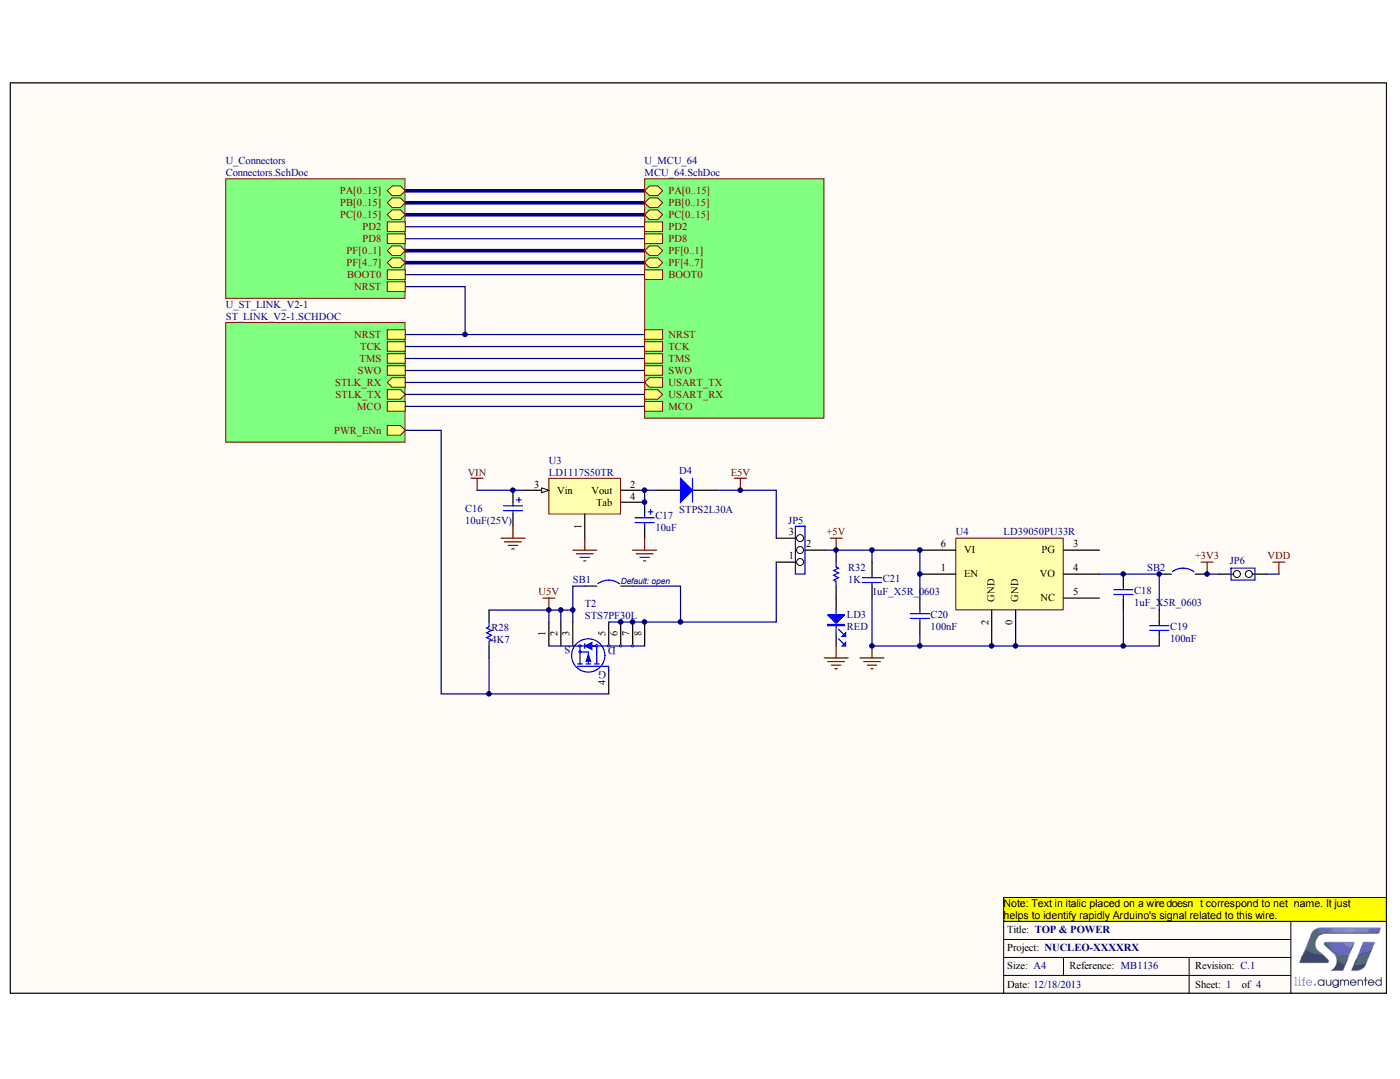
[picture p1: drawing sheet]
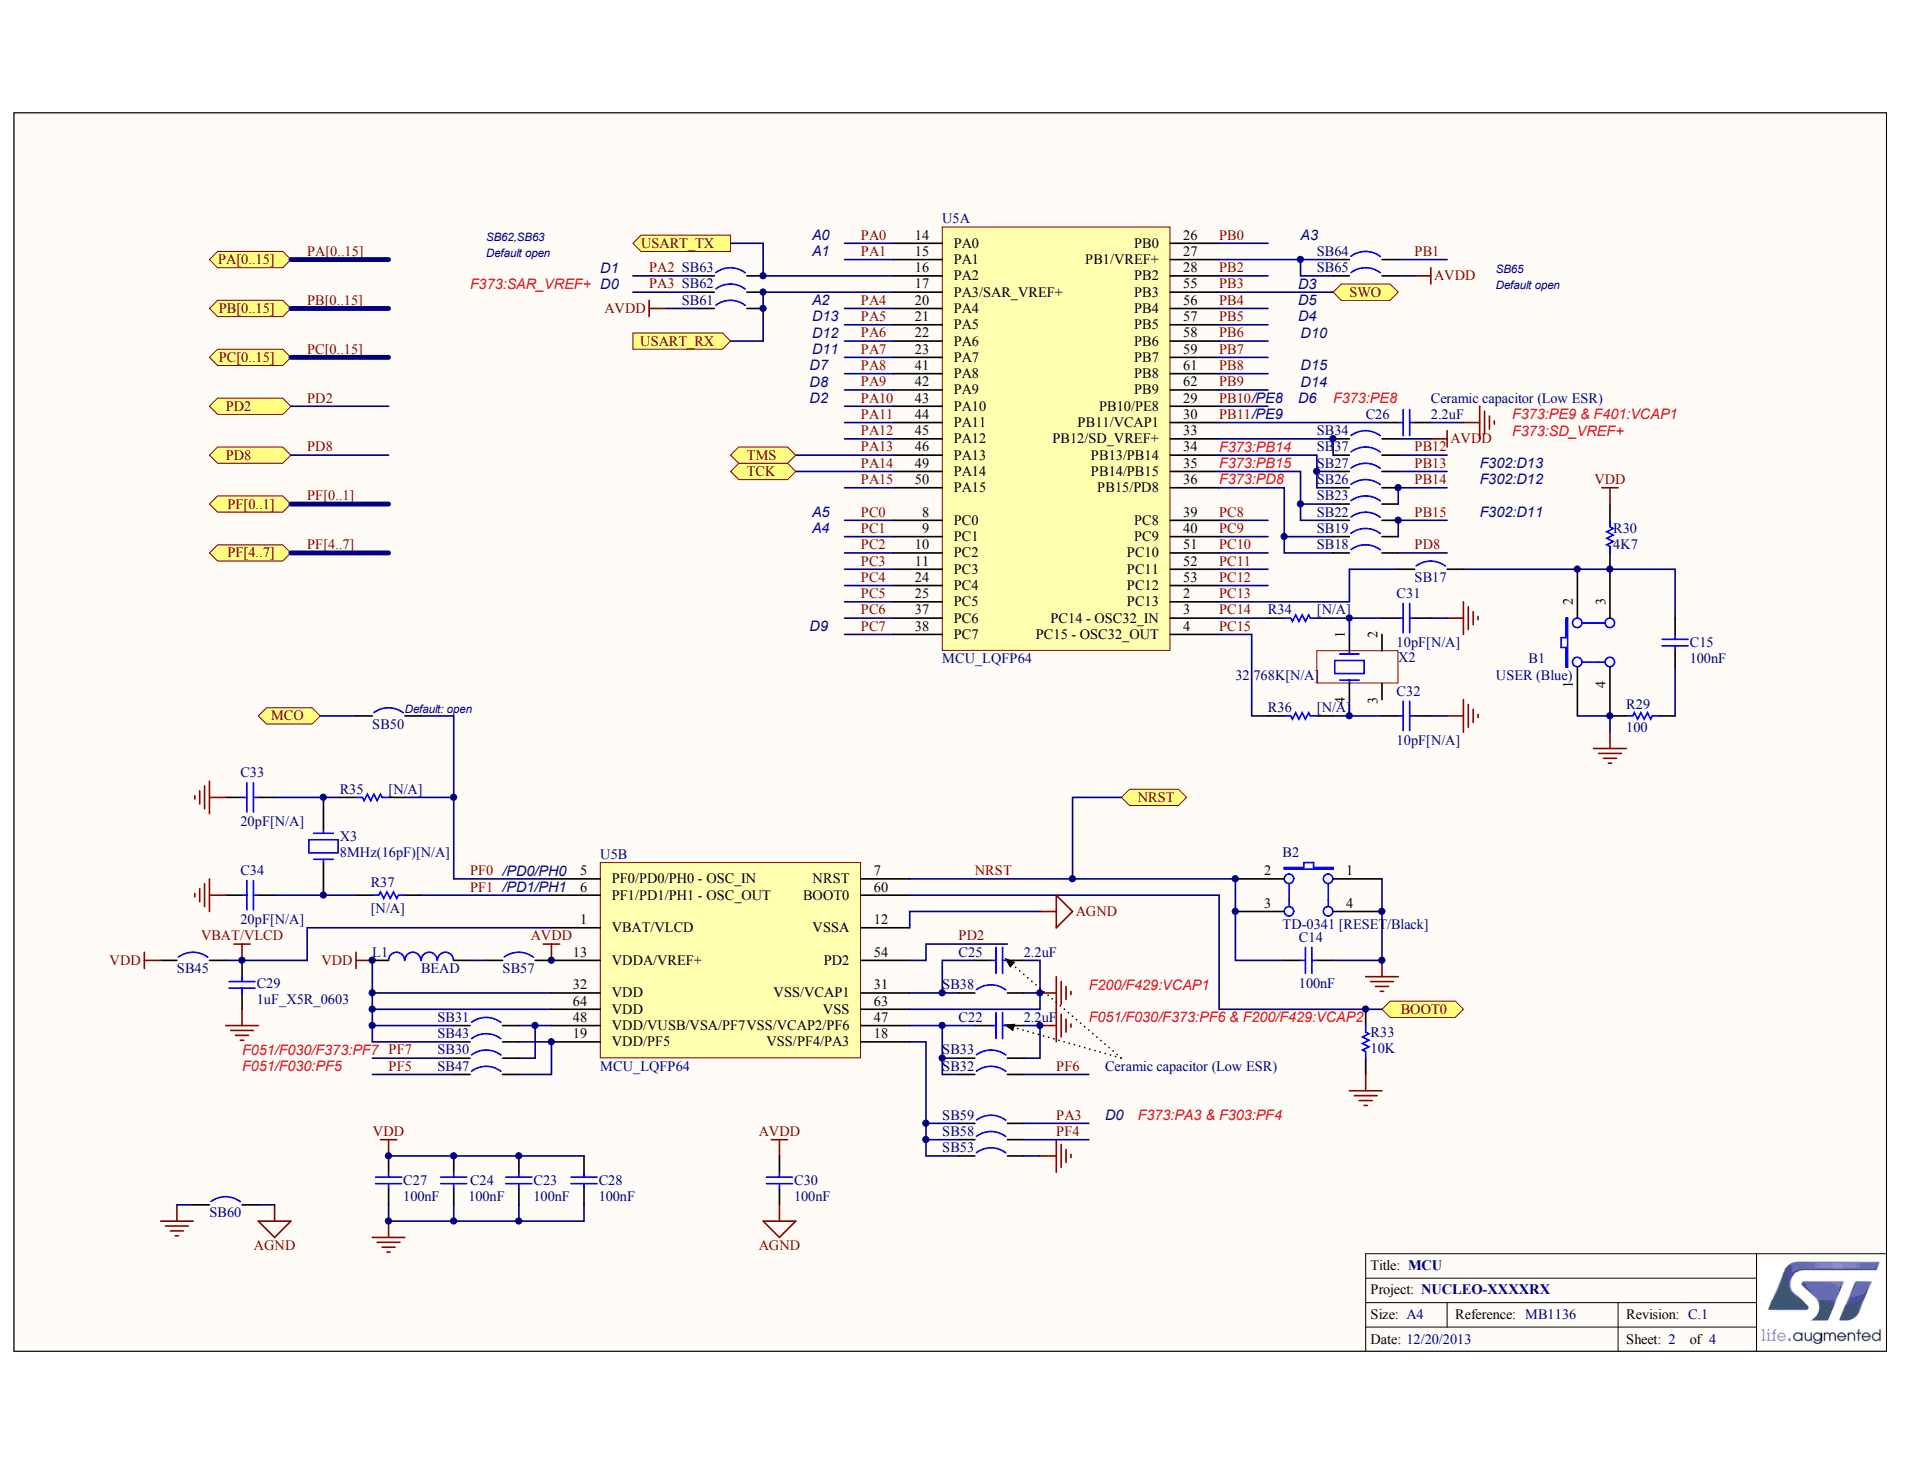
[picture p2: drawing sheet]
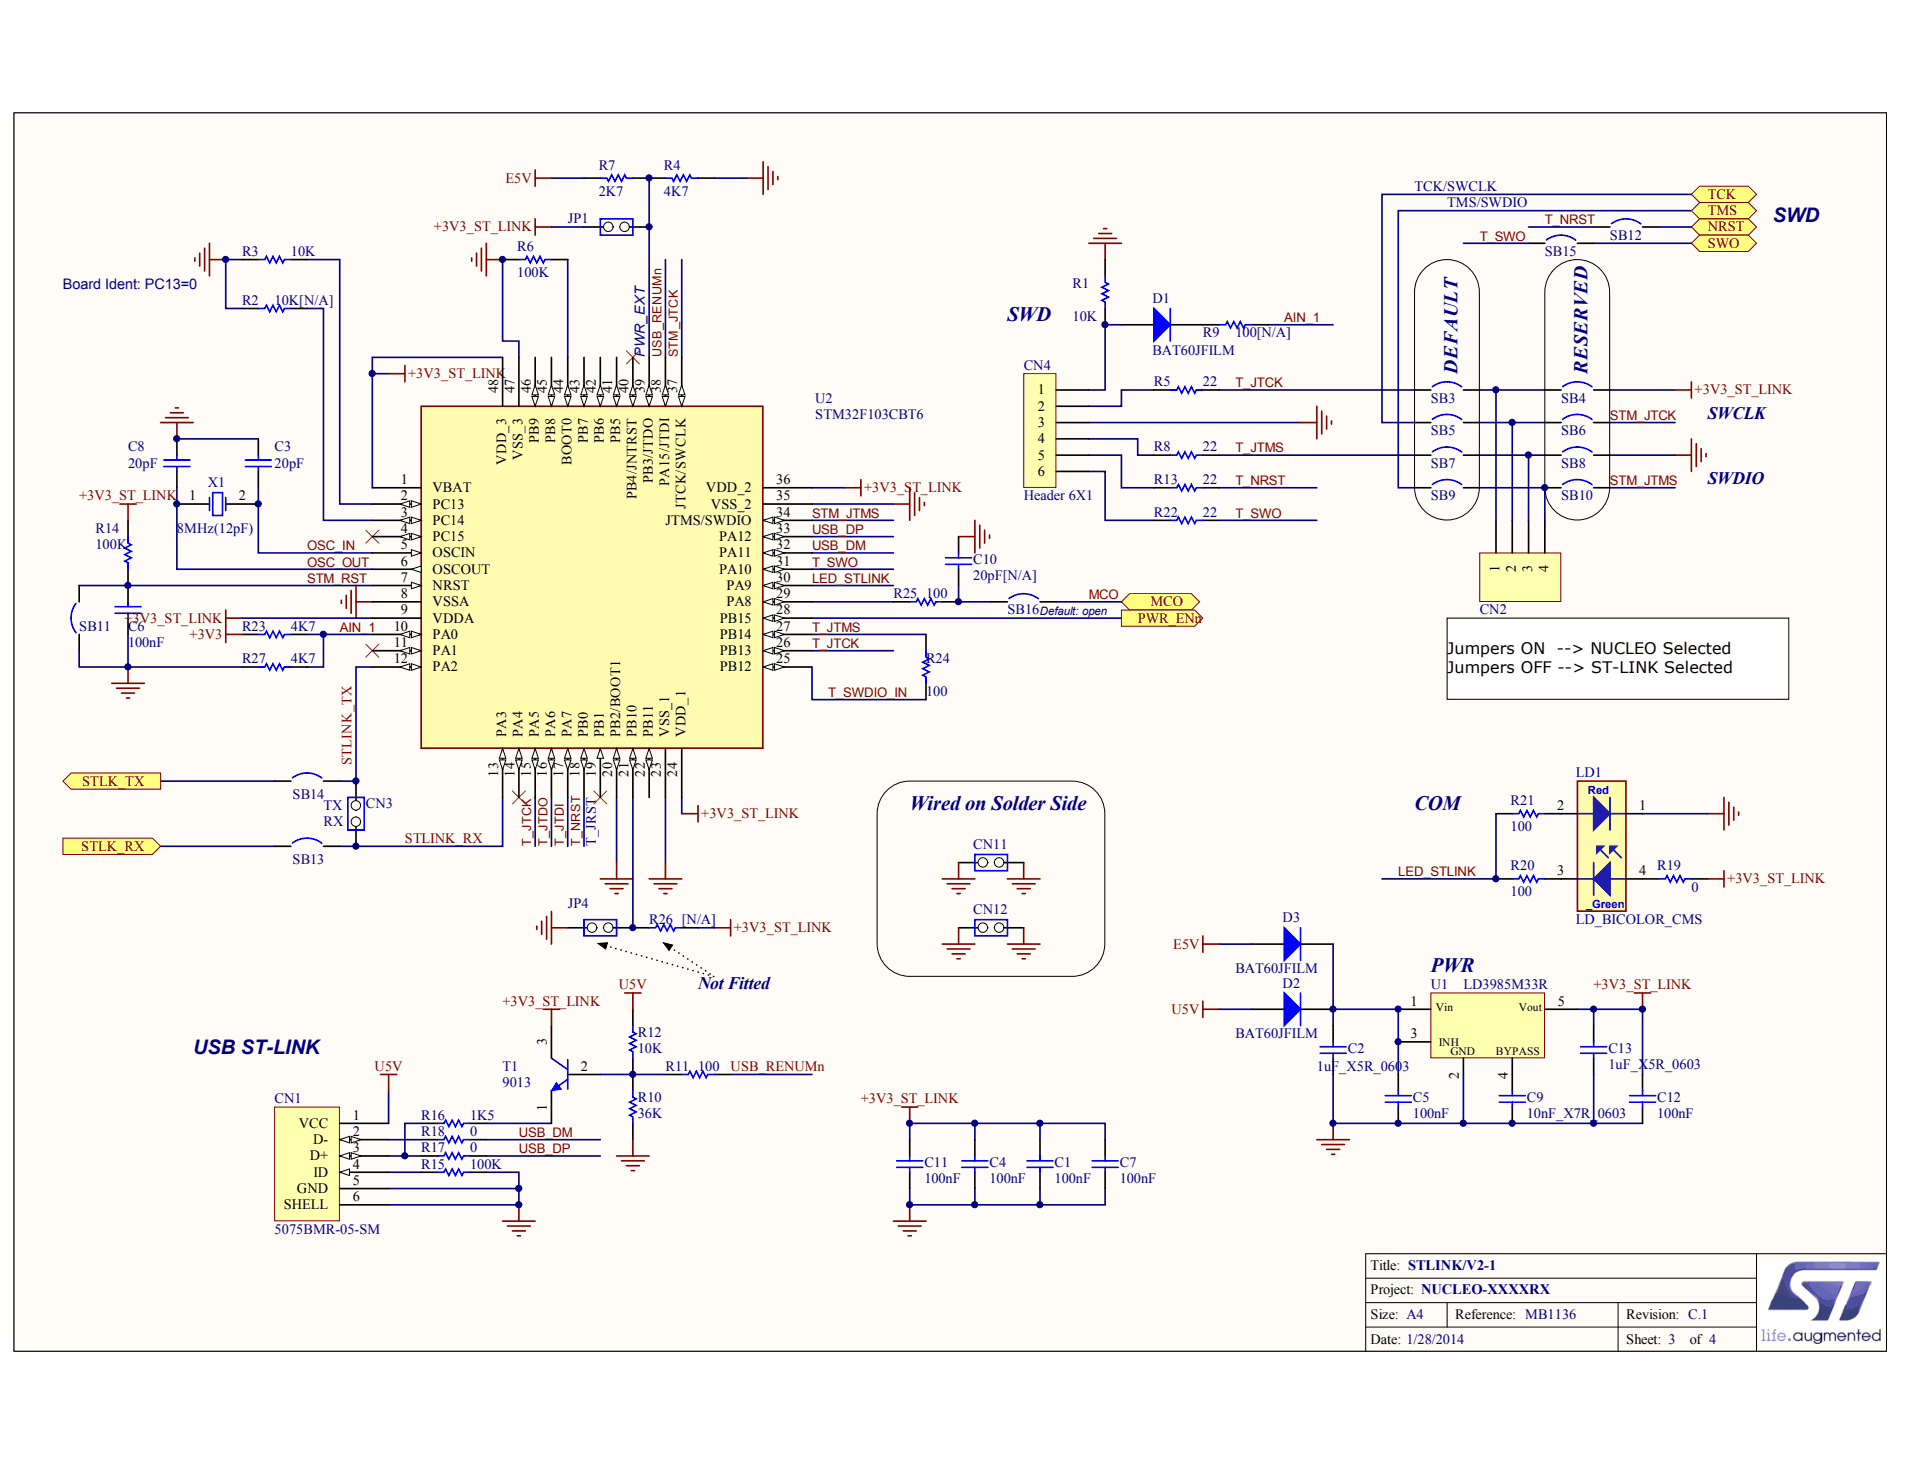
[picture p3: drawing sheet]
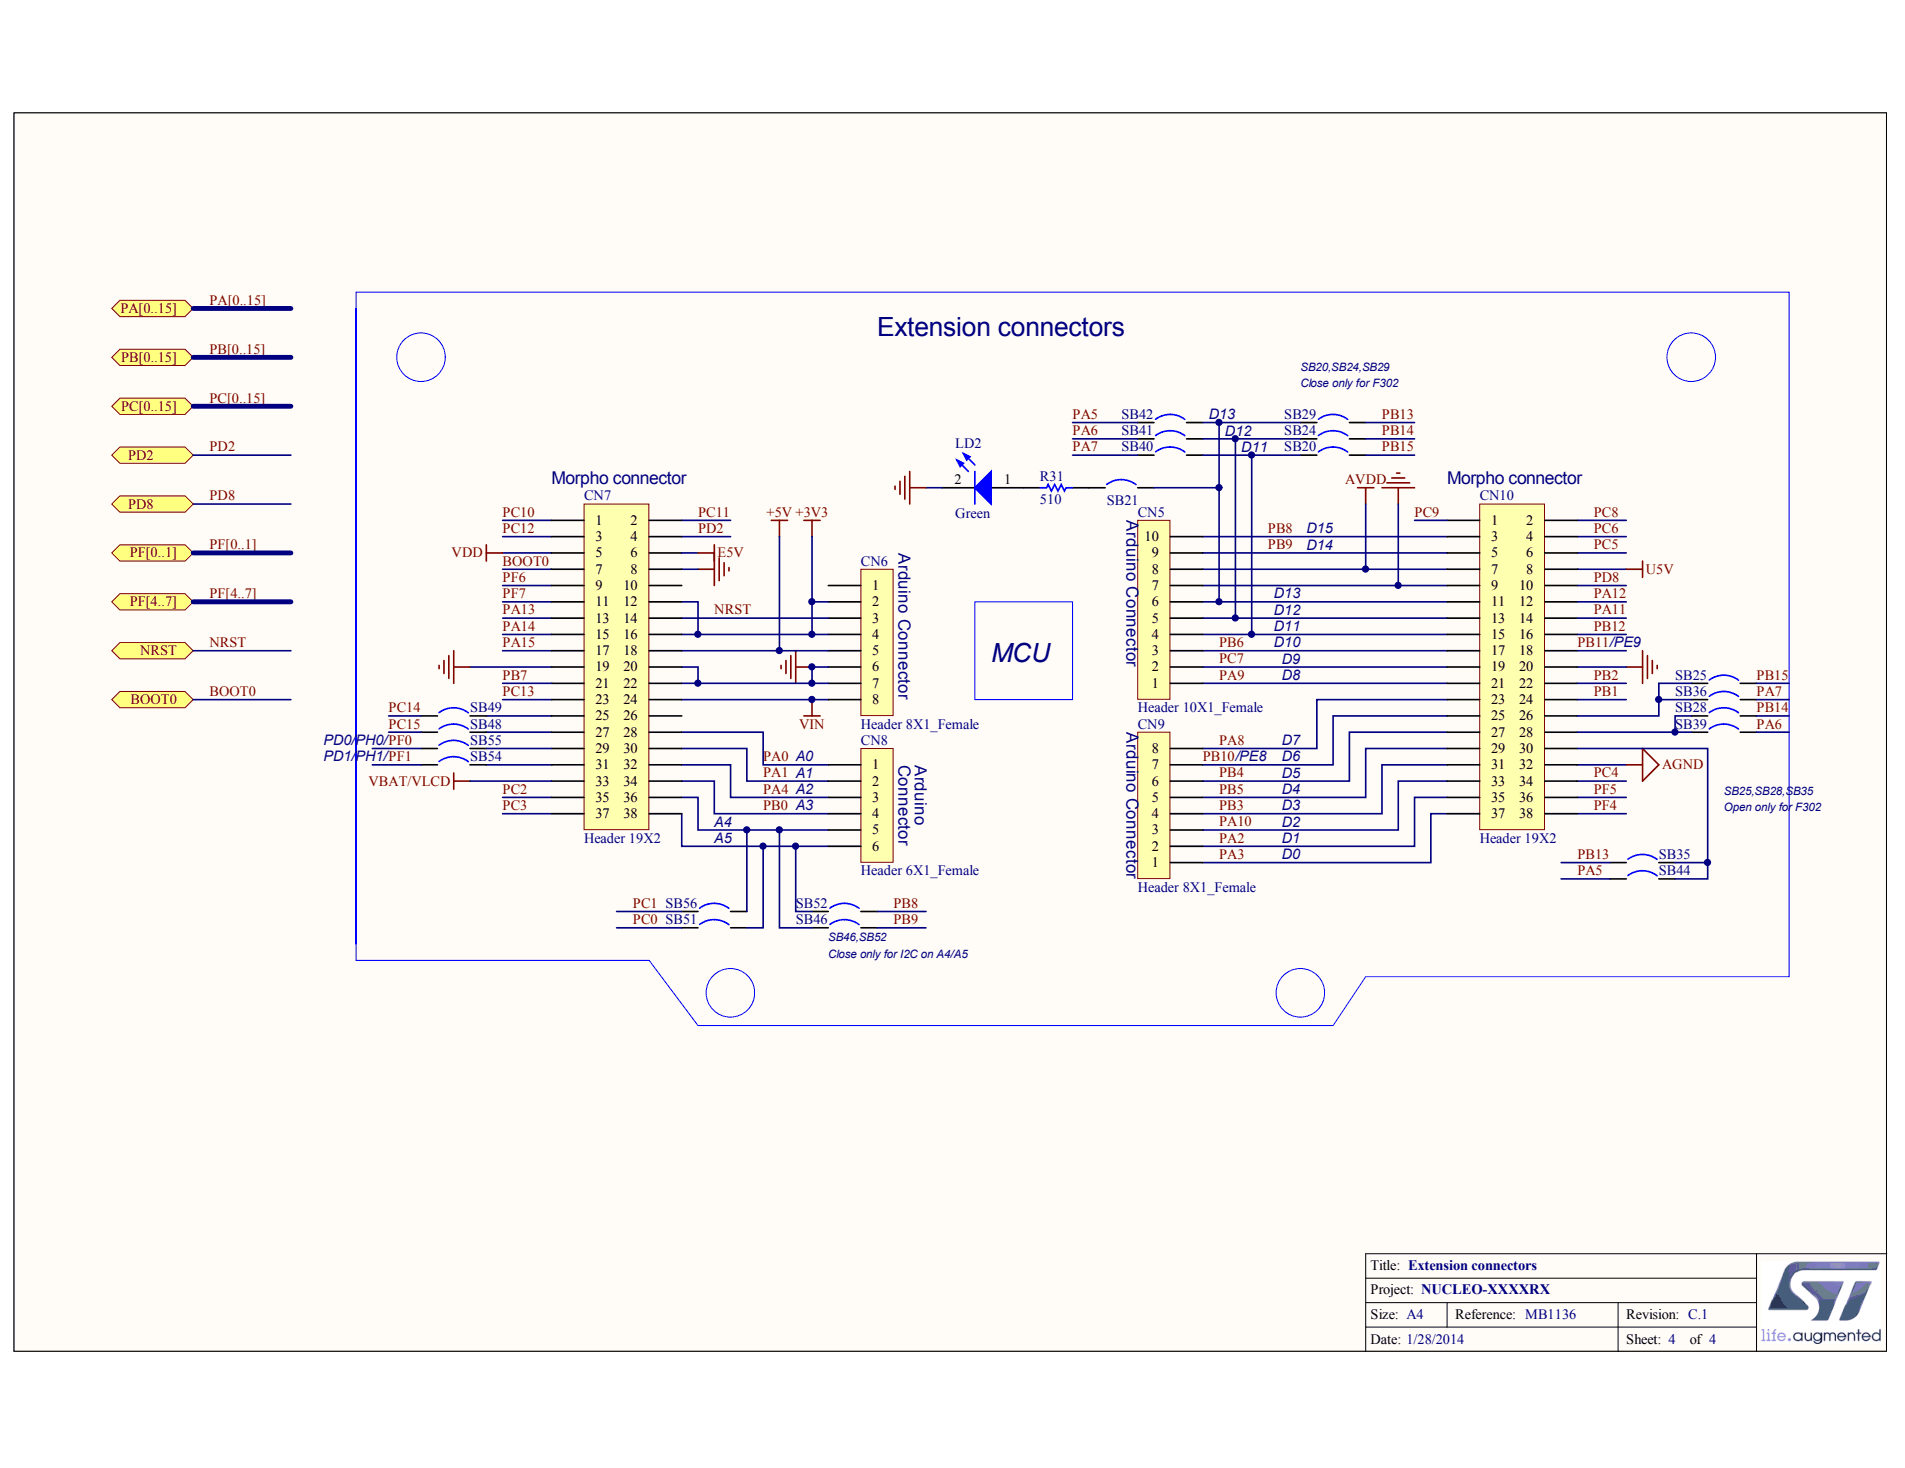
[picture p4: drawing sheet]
# Altium project MB1136.PrjPCB
4 sheets, 172 parts. Net scope: hierarchical (ports join the sheet entries above them; power ports are global).
Board files: MB1136.PcbDoc, Nucleo_64_mechanic_revC.PcbDoc
Sheets:
  MB1136.SchDoc
    U_ST_LINK_V2-1 = ST_LINK_V2-1.SCHDOC
    U_Connectors = Connectors.SchDoc
    U_MCU_64 = MCU_64.SchDoc

## Sheet MB1136.SchDoc: TOP & POWER
size A4; DocumentNumber: MB1136; Revision: C.1; SheetNumber: 1; SheetTotal: 4; Project: NUCLEO-XXXXRX

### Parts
C16  10uF(25V)  [TAN-B]
C17  10uF  [TAN-A]
C18  1uF_X5R_0603  [0603C]
C19  100nF  [0603C]
C20  100nF  [0603C]
C21  1uF_X5R_0603  [0603C]
D4  STPS2L30A  [SMA]
JP5  (no value)  [SIP3]
JP6  (no value)  [SIP2/2.54]
LD3  RED  [0603D]
R28  4K7  [0603R]
R32  1K  [0603R]
SB1  Circuit Breaker  [JP2_SMD]  (value not drawn)
SB2  Circuit Breaker  [JP2_SMD]  (value not drawn)
T2  STS7PF30L  [SO8]
U3  LD1117S50TR  [SOT-223]
U4  LD39050PU33R  [DFN6(3X3)]

### Sub-sheets
U_Connectors = Connectors.SchDoc: PA[0..15] (bidir), PB[0..15] (bidir), PC[0..15] (bidir), PF[4..7] (bidir), PD2, PD8, PF[0..1] (bidir), NRST, BOOT0
U_MCU_64 = MCU_64.SchDoc: NRST, MCO, USART_RX (in), USART_TX (out), PA[0..15] (bidir), PB[0..15] (bidir), PC[0..15] (bidir), PF[4..7] (bidir), PD2, TCK, TMS, SWO, PD8, PF[0..1] (bidir), BOOT0
U_ST_LINK_V2-1 = ST_LINK_V2-1.SCHDOC: TMS, TCK, MCO, NRST, STLK_RX (in), STLK_TX (out), SWO, PWR_ENn (out)

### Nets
+3V3: JP6.1(COMMON) SB2.2
+5V: C20.2 C21.1 JP5.2 R32.2 U4.1(EN) U4.6(VI)
E5V: D4.2(K) JP5.3
GND: C16.2 C17.2 C18.2 C19.1 C20.1 C21.2 LD3.2 U3.1 U4.0(GND) U4.2(GND)
U5V: R28.1 SB1.1 T2.1(S) T2.2(S) T2.3(S)
VDD: JP6.2(NO)
VIN: C16.1 U3.3(Vin)
BOOT0: sheet U_Connectors/BOOT0, sheet U_MCU_64/BOOT0
MCO: sheet U_ST_LINK_V2-1/MCO, sheet U_MCU_64/MCO
NRST: sheet U_ST_LINK_V2-1/NRST, sheet U_Connectors/NRST, sheet U_MCU_64/NRST
PA13: sheet U_ST_LINK_V2-1/TMS, sheet U_MCU_64/TMS
PA14: sheet U_ST_LINK_V2-1/TCK, sheet U_MCU_64/TCK
PB3: sheet U_ST_LINK_V2-1/SWO, sheet U_MCU_64/SWO
PD2: sheet U_Connectors/PD2, sheet U_MCU_64/PD2
PD8: sheet U_Connectors/PD8, sheet U_MCU_64/PD8
NetC17_1: C17.1 D4.1(A) U3.2(Vout) U3.4(Tab)
NetC18_1: C18.1 C19.2 SB2.1 U4.4(VO)
NetJP5_1: JP5.1 SB1.2 T2.5(D) T2.6(D) T2.7(D) T2.8(D)
NetLD3_1: LD3.1 R32.1
NetR28_2: R28.2 T2.4(G) ; sheet U_ST_LINK_V2-1/PWR_ENn
NetSB13_1: sheet U_ST_LINK_V2-1/STLK_RX, sheet U_MCU_64/USART_TX
NetSB14_1: sheet U_ST_LINK_V2-1/STLK_TX, sheet U_MCU_64/USART_RX

Not connected (* = marked no-connect by the designer): U4 3(PG) 5(NC)

### Buses and harness runs
bus sheet U_Connectors/PA[0..15] = sheet U_MCU_64/PA[0..15]
bus sheet U_Connectors/PB[0..15] = sheet U_MCU_64/PB[0..15]
bus sheet U_Connectors/PC[0..15] = sheet U_MCU_64/PC[0..15]
bus sheet U_Connectors/PF[0..1] = sheet U_MCU_64/PF[0..1]
bus sheet U_Connectors/PF[4..7] = sheet U_MCU_64/PF[4..7]

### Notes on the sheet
- (near SB1) Default: open
- Note: Text in italic placed on a wire doesn¡¯t correspond to net  name. It just helps to identify rapidly Arduino's signal related to this wire.

## Sheet ST_LINK_V2-1.SCHDOC: STLINK/V2-1
size A4; DocumentNumber: MB1136; Revision: C.1; SheetNumber: 3; SheetTotal: 4; Project: NUCLEO-XXXXRX

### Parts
C1  100nF  [0603C]
C2  1uF_X5R_0603  [0603C]
C3  20pF  [0603C]
C4  100nF  [0603C]
C5  100nF  [0603C]
C6  100nF  [0603C]
C7  100nF  [0603C]
C8  20pF  [0603C]
C9  10nF_X7R_0603  [0603C]
C10  20pF[N/A]  [0603C]
C11  100nF  [0603C]
C12  100nF  [0603C]
C13  1uF_X5R_0603  [0603C]
CN1  5075BMR-05-SM  [USB-MINI-B-SMD]
CN2  Header 4  [1*4]  (value not drawn)
CN3  (no value)  [SIP2/2.54]
CN4  Header 6X1  [1*6P]
CN11  (no value)  [SIP2/2.54]
CN12  (no value)  [SIP2/2.54]
D1  BAT60JFILM  [SOD323/A]
D2  BAT60JFILM  [SOD323/A]
D3  BAT60JFILM  [SOD323/A]
JP1  (no value)  [SIP2/2.54]
JP4  (no value)  [SIP2/2.54]
LD1  LD_BICOLOR_CMS  [HSMF-A201]
R1  10K  [0603R]
R2  10K[N/A]  [0603R]
R3  10K  [0603R]
R4  4K7  [0603R]
R5  22  [0603R]
R6  100K  [0603R]
R7  2K7  [0603R]
R8  22  [0603R]
R9  100[N/A]  [0603R]
R10  36K  [0603R]
R11  100  [0603R]
R12  10K  [0603R]
R13  22  [0603R]
R14  100K  [0603R]
R15  100K  [0603R]
R16  1K5  [0603R]
R17  0  [0603R]
R18  0  [0603R]
R19  0  [0603R]
R20  100  [0603R]
R21  100  [0603R]
R22  22  [0603R]
R23  4K7  [0603R]
R24  100  [0603R]
R25  100  [0603R]
R26  [N/A]  [0603R]
R27  4K7  [0603R]
SB3  Circuit Breaker  [JP2_SMD]  (value not drawn)
SB4  Circuit Breaker  [JP2_SMD]  (value not drawn)
SB5  Circuit Breaker  [JP2_SMD]  (value not drawn)
SB6  Circuit Breaker  [JP2_SMD]  (value not drawn)
SB7  Circuit Breaker  [JP2_SMD]  (value not drawn)
SB8  Circuit Breaker  [JP2_SMD]  (value not drawn)
SB9  Circuit Breaker  [JP2_SMD]  (value not drawn)
SB10  Circuit Breaker  [JP2_SMD]  (value not drawn)
SB11  Circuit Breaker  [JP2_SMD]  (value not drawn)
SB12  Circuit Breaker  [JP2_SMD]  (value not drawn)
SB13  Circuit Breaker  [JP2_SMD]  (value not drawn)
SB14  Circuit Breaker  [JP2_SMD]  (value not drawn)
SB15  Circuit Breaker  [JP2_SMD]  (value not drawn)
SB16  Circuit Breaker  [JP2_SMD]  (value not drawn)
T1  9013  [SOT-23]
U1  LD3985M33R  [SOT-23-5L]
U2  STM32F103CBT6  [QFP48 7X7]
X1  8MHz(12pF)  [XTAL1]

### Blocks framed on the sheet
DEFAULT: SB3 SB5 SB7 SB9
RESERVED: SB4 SB6 SB8 SB10
Wired on Solder Side: CN11 CN12

### Ports
MCO, NRST, PWR_ENn (out), STLK_RX (in), STLK_TX (out), SWO, TCK, TMS

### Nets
+3V3: R23.1
+3V3_ST_LINK: C1.2 C4.2 C7.2 C11.2 C12.2 C13.1 JP1.1(COMMON) R14.2 R19.2 R26.1 SB4.2 T1.3(C) U1.5(Vout) U2.1(VBAT) U2.9(VDDA) U2.24(VDD_1) U2.36(VDD_2) U2.48(VDD_3)
E5V: D3.1(A) R7.1
GND: C1.1 C2.1 C3.2 C4.1 C5.1 C6.1 C7.1 C8.2 C9.1 C10.2 C11.1 C12.1 C13.2 CN1.5(GND) CN1.6(SHELL) CN4.3 CN11.1(COMMON) CN11.2(NO) CN12.1(COMMON) CN12.2(NO) JP4.1(COMMON) LD1.1 R1.2 R2.1 R3.1 R4.2 R6.1 R10.1 R15.2 R27.1 SB8.2 SB11.1 U1.2(GND) U2.8(VSSA) U2.20(PB2/BOOT1) U2.23(VSS_1) U2.35(VSS_2) U2.47(VSS_3)
U5V: CN1.1(VCC) D2.1(A) R12.2
AIN_1: R9.2 R23.2 R27.2 U2.10(PA0)
LED_STLINK: R20.1 R21.1 U2.30(PA9)
MCO: SB16.2 ; port MCO
NRST: SB12.2 ; port NRST
OSC_IN: C3.1 U2.5(OSCIN) X1.2(OSC2)
OSC_OUT: C8.1 U2.6(OSCOUT) X1.1(OSC1)
PA13: SB9.1 ; port TMS
PA14: SB5.1 ; port TCK
PB3: SB15.2 ; port SWO
STLINK_RX: CN3.1(COMMON) SB13.2 U2.13(PA3)
STLINK_TX: CN3.2(NO) SB14.2 U2.12(PA2)
STM_JTCK: SB6.2 U2.37(JTCK/SWCLK)
STM_JTMS: SB10.2 U2.34(JTMS/SWDIO)
STM_RST: C6.2 R14.1 SB11.2 U2.7(NRST)
T_JTCK: R5.2 SB3.1 U2.15(PA5) U2.26(PB13)
T_JTDI: U2.17(PA7)
T_JTDO: U2.16(PA6)
T_JTMS: R8.2 R24.2 SB7.1 U2.27(PB14)
T_NRST: R13.2 SB12.1 U2.18(PB0)
T_SWDIO_IN: R24.1 U2.25(PB12)
T_SWO: R22.2 SB15.1 U2.31(PA10)
USB_DM: R18.2 U2.32(PA11)
USB_DP: R17.2 U2.33(PA12)
USB_RENUMn: R11.2 U2.38(PA15/JTDI)
NetC2_2: C2.2 C5.2 D2.2(K) D3.2(K) U1.1(Vin) U1.3(CE)
NetC9_2: C9.2 U1.4(BYPASS)
NetC10_1: C10.1 R25.2 SB16.1
NetCN1_2: CN1.2(D-) R18.1
NetCN1_3: CN1.3(D+) R16.1 R17.1
NetCN1_4: CN1.4(ID) R15.1
NetCN2_1: CN2.1 SB3.2 SB4.1
NetCN2_2: CN2.2 SB5.2 SB6.1
NetCN2_3: CN2.3 SB7.2 SB8.1
NetCN2_4: CN2.4 SB9.2 SB10.1
NetCN4_1: CN4.1 D1.1(A) R1.1
NetCN4_2: CN4.2 R5.1
NetCN4_4: CN4.4 R8.1
NetCN4_5: CN4.5 R13.1
NetCN4_6: CN4.6 R22.1
NetD1_2: D1.2(K) R9.1
NetJP1_2: JP1.2(NO) R4.1 R7.2 U2.39(PB3/JTDO)
NetJP4_2: JP4.2(NO) R26.2 U2.21(PB10)
NetLD1_2: LD1.2 R21.2
NetLD1_3: LD1.3 R20.2
NetLD1_4: LD1.4 R19.1
NetR2_2: R2.2 U2.3(PC14)
NetR3_2: R3.2 U2.2(PC13)
NetR6_2: R6.2 U2.44(BOOT0)
NetR10_2: R10.2 R11.1 R12.1 T1.2(B)
NetR16_2: R16.2 T1.1(E)
NetR25_1: R25.1 U2.29(PA8)
NetR28_2: U2.28(PB15) ; port PWR_ENn
NetSB13_1: SB13.1 ; port STLK_RX
NetSB14_1: SB14.1 ; port STLK_TX

Not connected (* = marked no-connect by the designer): U2 4(PC15)* 11(PA1)* 14(PA4)* 19(PB1)* 22(PB11) 40(PB4/JNTRST)* 41(PB5) 42(PB6) 43(PB7) 45(PB8) 46(PB9)

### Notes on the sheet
- TCK/SWCLK
- (near SB15) TMS/SWDIO
- SWD
- Board Ident: PC13=0
- (near U2) PWR_EXT
- SWCLK
- SWDIO
- (near SB16) Default: open
- Jumpers ON  --> NUCLEO Selected
  Jumpers OFF --> ST-LINK Selected
- TX
- COM
- RX
- T_JRST
- (near U1) PWR
- USB ST-LINK
- Not Fitted

## Sheet Connectors.SchDoc: Extension connectors
size A4; DocumentNumber: MB1136; Revision: C.1; SheetNumber: 4; SheetTotal: 4; Project: NUCLEO-XXXXRX

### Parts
CN5  Header 10X1_Female  [1*10P_FEMALE]
CN6  Header 8X1_Female  [1*8P_FEMALE]
CN7  Header 19X2  [2*19P]
CN8  Header 6X1_Female  [1*6P_FEMALE]
CN9  Header 8X1_Female  [1*8P_FEMALE]
CN10  Header 19X2  [2*19P]
LD2  Green  [0603D]
R31  510  [0603R]
SB20  Circuit Breaker  [JP2_SMD]  (value not drawn)
SB21  Circuit Breaker  [JP2_SMD]  (value not drawn)
SB24  Circuit Breaker  [JP2_SMD]  (value not drawn)
SB25  Circuit Breaker  [JP2_SMD]  (value not drawn)
SB28  Circuit Breaker  [JP2_SMD]  (value not drawn)
SB29  Circuit Breaker  [JP2_SMD]  (value not drawn)
SB35  Circuit Breaker  [JP2_SMD]  (value not drawn)
SB36  Circuit Breaker  [JP2_SMD]  (value not drawn)
SB39  Circuit Breaker  [JP2_SMD]  (value not drawn)
SB40  Circuit Breaker  [JP2_SMD]  (value not drawn)
SB41  Circuit Breaker  [JP2_SMD]  (value not drawn)
SB42  Circuit Breaker  [JP2_SMD]  (value not drawn)
SB44  Circuit Breaker  [JP2_SMD]  (value not drawn)
SB46  Circuit Breaker  [JP2_SMD]  (value not drawn)
SB48  Circuit Breaker  [JP2_SMD]  (value not drawn)
SB49  Circuit Breaker  [JP2_SMD]  (value not drawn)
SB51  Circuit Breaker  [JP2_SMD]  (value not drawn)
SB52  Circuit Breaker  [JP2_SMD]  (value not drawn)
SB54  Circuit Breaker  [JP2_SMD]  (value not drawn)
SB55  Circuit Breaker  [JP2_SMD]  (value not drawn)
SB56  Circuit Breaker  [JP2_SMD]  (value not drawn)

### Ports
BOOT0, NRST, PA[0..15] (bidir), PB[0..15] (bidir), PC[0..15] (bidir), PD2, PD8, PF[0..1] (bidir), PF[4..7] (bidir)

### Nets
+3V3: CN6.2 CN6.4 CN7.12 CN7.16
+5V: CN6.5 CN7.18
AGND: CN10.32
AVDD: CN5.8 CN10.7
E5V: CN7.6
GND: CN5.7 CN6.6 CN6.7 CN7.8 CN7.19 CN7.20 CN7.22 CN10.9 CN10.20 LD2.2(K)
U5V: CN10.8
VBAT/VLCD: CN7.33
VDD: CN7.5
VIN: CN6.8 CN7.24
BOOT0: CN7.7 ; port BOOT0
NRST: CN6.3 CN7.14 ; port NRST
PA0: CN7.28 CN8.1
PA1: CN7.30 CN8.2
PA2: CN9.2 CN10.35
PA3: CN9.1 CN10.37
PA4: CN7.32 CN8.3
PA5: SB42.1 SB44.2
PA6: SB39.1 SB41.1
PA7: SB36.1 SB40.1
PA8: CN9.8 CN10.23
PA9: CN5.1 CN10.21
PA10: CN9.3 CN10.33
PA11: CN10.14
PA12: CN10.12
PA13: CN7.13
PA14: CN7.15
PA15: CN7.17
PB0: CN7.34 CN8.4
PB1: CN10.24
PB2: CN10.22
PB3: CN9.4 CN10.31
PB4: CN9.6 CN10.27
PB5: CN9.5 CN10.29
PB6: CN5.3 CN10.17
PB7: CN7.21
PB8: CN5.10 CN10.3 SB52.2
PB9: CN5.9 CN10.5 SB46.2
PB10: CN9.7 CN10.25
PB11: CN10.18
PB12: CN10.16
PB13: SB29.2 SB35.2
PB14: SB24.2 SB28.1
PB15: SB20.2 SB25.1
PC0: SB51.1
PC1: SB56.1
PC2: CN7.35
PC3: CN7.37
PC4: CN10.34
PC5: CN10.6
PC6: CN10.4
PC7: CN5.2 CN10.19
PC8: CN10.2
PC9: CN10.1
PC10: CN7.1
PC11: CN7.2
PC12: CN7.3
PC13: CN7.23
PC14: SB49.2
PC15: SB48.2
PD2: CN7.4 ; port PD2
PD8: CN10.10 ; port PD8
PF0: SB55.2
PF1: SB54.2
PF4: CN10.38
PF5: CN10.36
PF6: CN7.9
PF7: CN7.11
NetCN5_4: CN5.4 CN10.15 SB20.1 SB40.2
NetCN5_5: CN5.5 CN10.13 SB24.1 SB41.2
NetCN5_6: CN5.6 CN10.11 SB21.2 SB29.1 SB42.2
NetCN7_25: CN7.25 SB49.1
NetCN7_27: CN7.27 SB48.1
NetCN7_29: CN7.29 SB55.1
NetCN7_31: CN7.31 SB54.1
NetCN7_36: CN7.36 CN8.5 SB46.1 SB56.2
NetCN7_38: CN7.38 CN8.6 SB51.2 SB52.1
NetCN10_26: CN10.26 SB25.2 SB36.2
NetCN10_28: CN10.28 SB28.2 SB39.2
NetCN10_30: CN10.30 SB35.1 SB44.1
NetLD2_1: LD2.1(A) R31.2
NetR31_1: R31.1 SB21.1

Not connected (* = marked no-connect by the designer): CN6 1; CN7 10 26

### Buses and harness runs
bus PA[0..15] = port PA[0..15]
bus PB[0..15] = port PB[0..15]
bus PC[0..15] = port PC[0..15]
bus PF[0..1] = port PF[0..1]
bus PF[4..7] = port PF[4..7]

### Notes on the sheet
- Extension connectors
- Close only for F302
- SB20,SB24,SB29
- (near CN7) Morpho connector
- D13
- D12
- D11
- (near CN10) Morpho connector
- (near CN6) Arduino Connector
- Arduino Connector
- D14
- D15
- D10
- /PE9
- MCU
- (near CN9) Arduino Connector
- D8
- D9
- PD0/PH0/
- PD1/PH1/
- A0
- (near CN8) A1
- (near CN8) A2
- (near CN8) A3
- (near CN8) Connector
- (near CN8) Arduino
- /PE8
- D4
- D3
- D5
- D6
- D7
- Open only for F302
- SB25,SB28,SB35
- A4
- A5
- D0
- D1
- D2
- (near SB46) Close only for I2C on A4/A5
- (near SB46) SB46,SB52

## Sheet MCU_64.SchDoc: MCU
size A4; DocumentNumber: MB1136; Revision: C.1; SheetNumber: 2; SheetTotal: 4; Project: NUCLEO-XXXXRX

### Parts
B1  USER (Blue)  [PB10]
B2  TD-0341 [RESET/Black]  [PB10]
C14  100nF  [0603C]
C15  100nF  [0603C]
C22  2.2uF  [TAN-A]
C23  100nF  [0603C]
C24  100nF  [0603C]
C25  2.2uF  [TAN-A]
C26  2.2uF  [TAN-A]
C27  100nF  [0603C]
C28  100nF  [0603C]
C29  1uF_X5R_0603  [0603C]
C30  100nF  [0603C]
C31  10pF[N/A]  [0603C]
C32  10pF[N/A]  [0603C]
C33  20pF[N/A]  [0603C]
C34  20pF[N/A]  [0603C]
L1  BEAD  [0603L]
R29  100  [0603R]
R30  4K7  [0603R]
R33  10K  [0603R]
R34  [N/A]  [0603R]
R35  [N/A]  [0603R]
R36  [N/A]  [0603R]
R37  [N/A]  [0603R]
SB17  Circuit Breaker  [JP2_SMD]  (value not drawn)
SB18  Circuit Breaker  [JP2_SMD]  (value not drawn)
SB19  Circuit Breaker  [JP2_SMD]  (value not drawn)
SB22  Circuit Breaker  [JP2_SMD]  (value not drawn)
SB23  Circuit Breaker  [JP2_SMD]  (value not drawn)
SB26  Circuit Breaker  [JP2_SMD]  (value not drawn)
SB27  Circuit Breaker  [JP2_SMD]  (value not drawn)
SB30  Circuit Breaker  [JP2_SMD]  (value not drawn)
SB31  Circuit Breaker  [JP2_SMD]  (value not drawn)
SB32  Circuit Breaker  [JP2_SMD]  (value not drawn)
SB33  Circuit Breaker  [JP2_SMD]  (value not drawn)
SB34  Circuit Breaker  [JP2_SMD]  (value not drawn)
SB37  Circuit Breaker  [JP2_SMD]  (value not drawn)
SB38  Circuit Breaker  [JP2_SMD]  (value not drawn)
SB43  Circuit Breaker  [JP2_SMD]  (value not drawn)
SB45  Circuit Breaker  [JP2_SMD]  (value not drawn)
SB47  Circuit Breaker  [JP2_SMD]  (value not drawn)
SB50  Circuit Breaker  [JP2_SMD]  (value not drawn)
SB53  Circuit Breaker  [JP2_SMD]  (value not drawn)
SB57  Circuit Breaker  [JP2_SMD]  (value not drawn)
SB58  Circuit Breaker  [JP2_SMD]  (value not drawn)
SB59  Circuit Breaker  [JP2_SMD]  (value not drawn)
SB60  Circuit Breaker  [JP2_SMD]  (value not drawn)
SB61  Circuit Breaker  [JP2_SMD]  (value not drawn)
SB62  Circuit Breaker  [JP2_SMD]  (value not drawn)
SB63  Circuit Breaker  [JP2_SMD]  (value not drawn)
SB64  Circuit Breaker  [JP2_SMD]  (value not drawn)
SB65  Circuit Breaker  [JP2_SMD]  (value not drawn)
U5  MCU_LQFP64  [LQFP64]  (parts A,B of 2)
X2  32.768K[N/A]  [XTAL_4SM_8X3R8]
X3  8MHz(16pF)[N/A]  [XTAL1]

### Ports
BOOT0, MCO, NRST, PA[0..15] (bidir), PB[0..15] (bidir), PC[0..15] (bidir), PD2, PD8, PF[0..1] (bidir), PF[4..7] (bidir), SWO, TCK, TMS, USART_RX (in), USART_TX (out)

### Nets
AGND: C30.2 SB60.2 U5.12(VSSA)
AVDD: C30.1 SB34.2 SB57.2 SB61.1 SB65.2 U5.13(VDDA/VREF+)
GND: B1.1(A0) B1.4(A1) B2.1(A0) B2.4(A1) C14.1 C22.2 C23.2 C24.2 C25.2 C26.2 C27.2 C28.2 C29.2 C31.2 C32.2 C33.2 C34.2 R29.1 R33.2 SB33.2 SB38.2 SB53.2 SB60.1 U5.63(VSS)
VBAT/VLCD: C29.1 SB45.2 U5.1(VBAT/VLCD)
VDD: C23.1 C24.1 C27.1 C28.1 L1.1 R30.2 SB31.1 SB43.1 SB45.1 U5.32(VDD) U5.64(VDD)
BOOT0: R33.1 U5.60(BOOT0) ; port BOOT0
MCO: SB50.1 ; port MCO
NRST: B2.2(B0) B2.3(B1) C14.2 U5.7(NRST) ; port NRST
PA0: U5.14(PA0)
PA1: U5.15(PA1)
PA2: SB63.1
PA3: SB59.2 SB62.1
PA4: U5.20(PA4)
PA5: U5.21(PA5)
PA6: U5.22(PA6)
PA7: U5.23(PA7)
PA8: U5.41(PA8)
PA9: U5.42(PA9)
PA10: U5.43(PA10)
PA11: U5.44(PA11)
PA12: U5.45(PA12)
PA13: U5.46(PA13) ; port TMS
PA14: U5.49(PA14) ; port TCK
PA15: U5.50(PA15)
PB0: U5.26(PB0)
PB1: SB64.2
PB2: U5.28(PB2)
PB3: U5.55(PB3) ; port SWO
PB4: U5.56(PB4)
PB5: U5.57(PB5)
PB6: U5.58(PB6)
PB7: U5.59(PB7)
PB8: U5.61(PB8)
PB9: U5.62(PB9)
PB10: U5.29(PB10/PE8)
PB11: C26.1 U5.30(PB11/VCAP1)
PB12: SB37.2
PB13: SB27.2
PB14: SB23.2 SB26.2
PB15: SB19.2 SB22.2
PC0: U5.8(PC0)
PC1: U5.9(PC1)
PC2: U5.10(PC2)
PC3: U5.11(PC3)
PC4: U5.24(PC4)
PC5: U5.25(PC5)
PC6: U5.37(PC6)
PC7: U5.38(PC7)
PC8: U5.39(PC8)
PC9: U5.40(PC9)
PC10: U5.51(PC10)
PC11: U5.52(PC11)
PC12: U5.53(PC12)
PC13: SB17.1 U5.2(PC13)
PC14: R34.2 U5.3(PC14_-_OSC32_IN)
PC15: R36.2 U5.4(PC15_-_OSC32_OUT)
PD2: U5.54(PD2) ; port PD2
PD8: SB18.2 ; port PD8
PF0: R35.1 SB50.2 U5.5(PF0/PD0/PH0_-_OSC_IN)
PF1: R37.1 U5.6(PF1/PD1/PH1_-_OSC_OUT)
PF4: SB58.2
PF5: SB47.1
PF6: SB32.2
PF7: SB30.1
NetB1_2: B1.2(B0) B1.3(B1) C15.2 R30.1 SB17.2
NetC15_1: C15.1 R29.2
NetC22_1: C22.1 SB32.1 SB33.1 U5.47(VSS/VCAP2/PF6)
NetC25_1: C25.1 SB38.1 U5.31(VSS/VCAP1)
NetC31_1: C31.1 R34.1 X2.1
NetC32_1: C32.1 R36.1 X2.4
NetC33_1: C33.1 R35.2 X3.2
NetC34_1: C34.1 R37.2 X3.1
NetL1_2: L1.2 SB57.1
NetSB13_1: SB63.2 U5.16(PA2) ; port USART_TX
NetSB14_1: SB61.2 SB62.2 U5.17(PA3/SAR_VREF+) ; port USART_RX
NetSB18_1: SB18.1 SB19.1 U5.36(PB15/PD8)
NetSB22_1: SB22.1 SB23.1 U5.35(PB14/PB15)
NetSB26_1: SB26.1 SB27.1 U5.34(PB13/PB14)
NetSB30_2: SB30.2 SB31.2 U5.48(VDD/VUSB/VSA/PF7)
NetSB34_1: SB34.1 SB37.1 U5.33(PB12/SD_VREF+)
NetSB43_2: SB43.2 SB47.2 U5.19(VDD/PF5)
NetSB53_1: SB53.1 SB58.1 SB59.1 U5.18(VSS/PF4/PA3)
NetSB64_1: SB64.1 SB65.1 U5.27(PB1/VREF+)

Not connected (* = marked no-connect by the designer): X2 2 3

### Buses and harness runs
bus PA[0..15] = port PA[0..15]
bus PB[0..15] = port PB[0..15]
bus PC[0..15] = port PC[0..15]
bus PF[0..1] = port PF[0..1]
bus PF[4..7] = port PF[4..7]

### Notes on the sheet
- SB62,SB63
- A0
- A3
- F373:SAR_VREF+
- Default open
- D0
- D1
- A1
- A2
- D13
- D4
- D3
- D5
- SB65
- D12
- D11
- D2
- D7
- D8
- /PE8
- D14
- D15
- D10
- D6
- (near C26) F373:PE8
- (near C26) Ceramic capacitor (Low ESR)
- F373:PB14
- F373:PB15
- F373:PD8
- /PE9
- F302:D12
- F302:D13
- F373:PE9 & F401:VCAP1
- F373:SD_VREF+
- A4
- A5
- F302:D11
- D9
- (near SB50) Default: open
- (near U5) /PD0/PH0
- (near U5) /PD1/PH1
- (near C29) F051/F030/F373:PF7
- F200/F429:VCAP1
- (near R33) F051/F030/F373:PF6 & F200/F429:VCAP2
- F051/F030:PF5
- Ceramic capacitor (Low ESR)
- F373:PA3 & F303:PF4

## Nets that join several sheets
+3V3: MB1136 (JP6.1 SB2.2), ST_LINK_V2-1 (R23.1), Connectors (CN6.2 CN6.4 CN7.12 CN7.16)
+5V: MB1136 (6 pins), Connectors (CN6.5 CN7.18)
AGND: Connectors (CN10.32), MCU_64 (C30.2 SB60.2 U5.12)
AVDD: Connectors (CN5.8 CN10.7), MCU_64 (6 pins)
E5V: MB1136 (D4.2 JP5.3), ST_LINK_V2-1 (D3.1 R7.1), Connectors (CN7.6)
GND: MB1136 (10 pins), ST_LINK_V2-1 (38 pins), Connectors (10 pins), MCU_64 (24 pins)
U5V: MB1136 (5 pins), ST_LINK_V2-1 (CN1.1 D2.1 R12.2), Connectors (CN10.8)
VBAT/VLCD: Connectors (CN7.33), MCU_64 (C29.1 SB45.2 U5.1)
VDD: MB1136 (JP6.2), Connectors (CN7.5), MCU_64 (11 pins)
VIN: MB1136 (C16.1 U3.3), Connectors (CN6.8 CN7.24)
BOOT0: Connectors (CN7.7), MCU_64 (R33.1 U5.60)
MCO: ST_LINK_V2-1 (SB16.2), MCU_64 (SB50.1)
NetR28_2: MB1136 (R28.2 T2.4), ST_LINK_V2-1 (U2.28)
NetSB13_1: ST_LINK_V2-1 (SB13.1), MCU_64 (SB63.2 U5.16)
NetSB14_1: ST_LINK_V2-1 (SB14.1), MCU_64 (SB61.2 SB62.2 U5.17)
NRST: ST_LINK_V2-1 (SB12.2), Connectors (CN6.3 CN7.14), MCU_64 (B2.2 B2.3 C14.2 U5.7)
PA0: Connectors (CN7.28 CN8.1), MCU_64 (U5.14)
PA1: Connectors (CN7.30 CN8.2), MCU_64 (U5.15)
PA2: Connectors (CN9.2 CN10.35), MCU_64 (SB63.1)
PA3: Connectors (CN9.1 CN10.37), MCU_64 (SB59.2 SB62.1)
PA4: Connectors (CN7.32 CN8.3), MCU_64 (U5.20)
PA5: Connectors (SB42.1 SB44.2), MCU_64 (U5.21)
PA6: Connectors (SB39.1 SB41.1), MCU_64 (U5.22)
PA7: Connectors (SB36.1 SB40.1), MCU_64 (U5.23)
PA8: Connectors (CN9.8 CN10.23), MCU_64 (U5.41)
PA9: Connectors (CN5.1 CN10.21), MCU_64 (U5.42)
PA10: Connectors (CN9.3 CN10.33), MCU_64 (U5.43)
PA11: Connectors (CN10.14), MCU_64 (U5.44)
PA12: Connectors (CN10.12), MCU_64 (U5.45)
PA13: ST_LINK_V2-1 (SB9.1), Connectors (CN7.13), MCU_64 (U5.46)
PA14: ST_LINK_V2-1 (SB5.1), Connectors (CN7.15), MCU_64 (U5.49)
PA15: Connectors (CN7.17), MCU_64 (U5.50)
PB0: Connectors (CN7.34 CN8.4), MCU_64 (U5.26)
PB1: Connectors (CN10.24), MCU_64 (SB64.2)
PB2: Connectors (CN10.22), MCU_64 (U5.28)
PB3: ST_LINK_V2-1 (SB15.2), Connectors (CN9.4 CN10.31), MCU_64 (U5.55)
PB4: Connectors (CN9.6 CN10.27), MCU_64 (U5.56)
PB5: Connectors (CN9.5 CN10.29), MCU_64 (U5.57)
PB6: Connectors (CN5.3 CN10.17), MCU_64 (U5.58)
PB7: Connectors (CN7.21), MCU_64 (U5.59)
PB8: Connectors (CN5.10 CN10.3 SB52.2), MCU_64 (U5.61)
PB9: Connectors (CN5.9 CN10.5 SB46.2), MCU_64 (U5.62)
PB10: Connectors (CN9.7 CN10.25), MCU_64 (U5.29)
PB11: Connectors (CN10.18), MCU_64 (C26.1 U5.30)
PB12: Connectors (CN10.16), MCU_64 (SB37.2)
PB13: Connectors (SB29.2 SB35.2), MCU_64 (SB27.2)
PB14: Connectors (SB24.2 SB28.1), MCU_64 (SB23.2 SB26.2)
PB15: Connectors (SB20.2 SB25.1), MCU_64 (SB19.2 SB22.2)
PC0: Connectors (SB51.1), MCU_64 (U5.8)
PC1: Connectors (SB56.1), MCU_64 (U5.9)
PC2: Connectors (CN7.35), MCU_64 (U5.10)
PC3: Connectors (CN7.37), MCU_64 (U5.11)
PC4: Connectors (CN10.34), MCU_64 (U5.24)
PC5: Connectors (CN10.6), MCU_64 (U5.25)
PC6: Connectors (CN10.4), MCU_64 (U5.37)
PC7: Connectors (CN5.2 CN10.19), MCU_64 (U5.38)
PC8: Connectors (CN10.2), MCU_64 (U5.39)
PC9: Connectors (CN10.1), MCU_64 (U5.40)
PC10: Connectors (CN7.1), MCU_64 (U5.51)
PC11: Connectors (CN7.2), MCU_64 (U5.52)
PC12: Connectors (CN7.3), MCU_64 (U5.53)
PC13: Connectors (CN7.23), MCU_64 (SB17.1 U5.2)
PC14: Connectors (SB49.2), MCU_64 (R34.2 U5.3)
PC15: Connectors (SB48.2), MCU_64 (R36.2 U5.4)
PD2: Connectors (CN7.4), MCU_64 (U5.54)
PD8: Connectors (CN10.10), MCU_64 (SB18.2)
PF0: Connectors (SB55.2), MCU_64 (R35.1 SB50.2 U5.5)
PF1: Connectors (SB54.2), MCU_64 (R37.1 U5.6)
PF4: Connectors (CN10.38), MCU_64 (SB58.2)
PF5: Connectors (CN10.36), MCU_64 (SB47.1)
PF6: Connectors (CN7.9), MCU_64 (SB32.2)
PF7: Connectors (CN7.11), MCU_64 (SB30.1)
